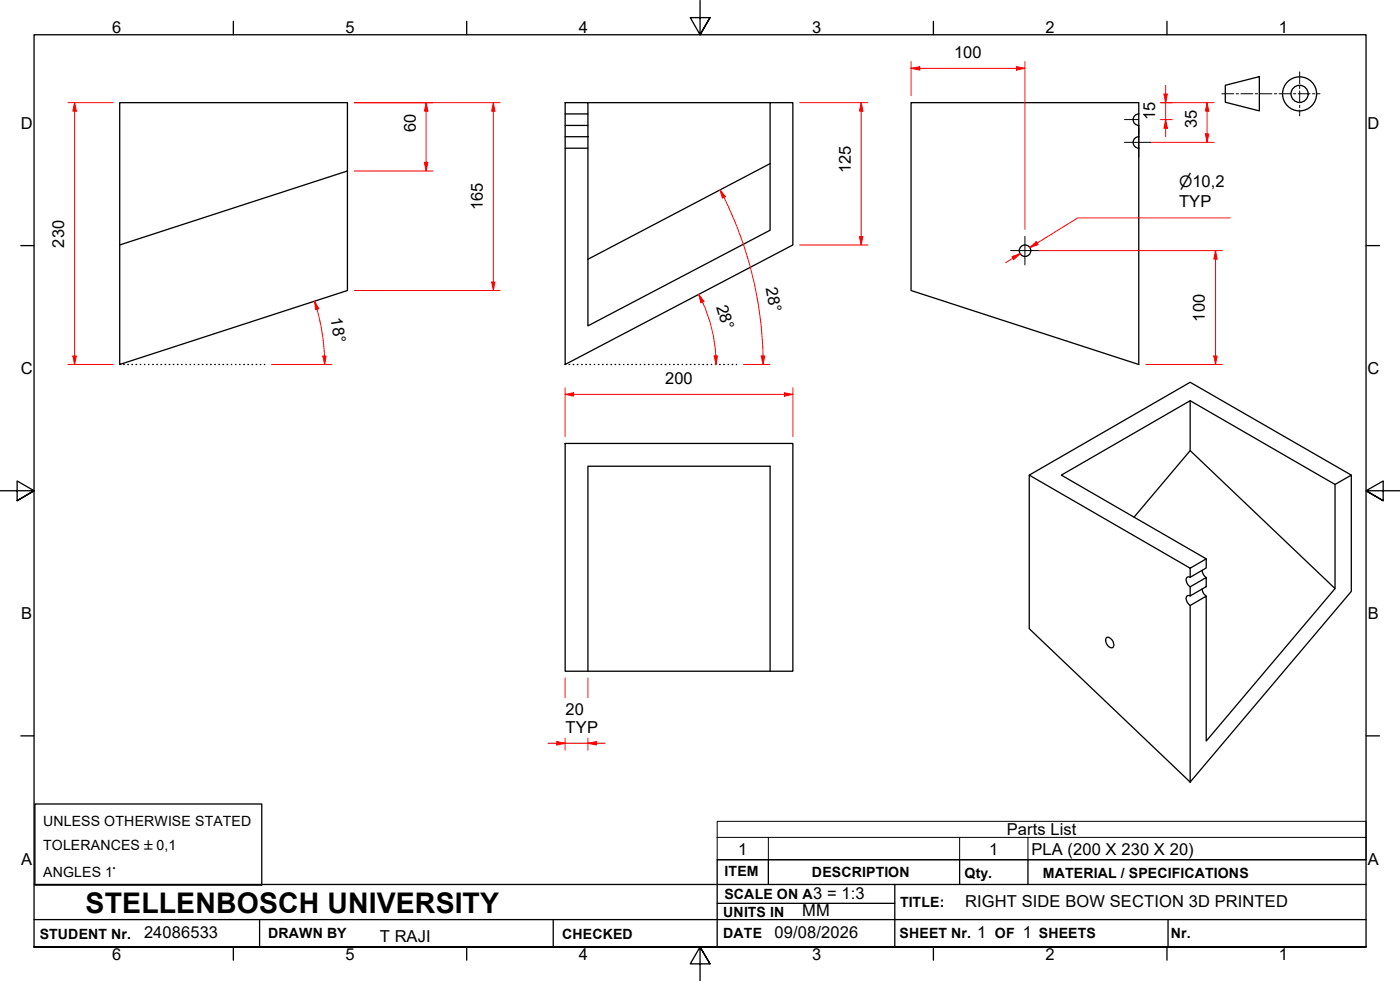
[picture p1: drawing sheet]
<svg xmlns="http://www.w3.org/2000/svg" width="410mm" height="287mm" viewBox="0 0 410 287" stroke-linecap="round" stroke-linejoin="round" font-family="sans-serif">
<!-- layer: Visible Edges(ISO) -->
<g fill="none" stroke="#000" stroke-width=".38">
<path d="M165.5 30h6.6v3.4h-6.6zM165.5 36.7h6.6v3.3h-6.6zM165.5 33.4v3.3M172.1 33.4v3.3M172.1 30h53.4M266.8 30h66.6v76.7l-66.6-21.7zM333.5 33.4a1.68 1.68 0 0 0-1.7 1.6 1.68 1.68 0 0 0 1.7 1.7M101.7 50.1v34.9l-66.6 21.7v-76.7h66.6v20.1l-66.6 21.6M165.5 43.4h6.6v52l53.4-28v-37.4h6.7v41.7l-66.7 35zM165.5 40v3.4M172.1 40v3.4M225.5 47.9l-53.4 28"/>
<path d="M333.5 40a1.68 1.68 0 0 0-1.7 1.7 1.68 1.68 0 0 0 1.7 1.7M348.5 117.3l-37.7 21.8 42.4 24.5M165.5 129.8h66.7v66.7h-66.7zM301.4 139.1l47.1-27.2 47.2 27.2M348.5 131.9l-16.5 19.5M390.9 141.8l-42.4-24.5v14.6l42.4 40.4M348.5 177.2l4.7-2.7v42.4l37.7-44.6v-30.5l4.8-2.7v34l-47.2 55.8zM348.5 166.3l4.7-2.7v2.7l-4.7 2.7zM348.5 171.8l4.7-2.7v2.6l-4.7 2.7zM348.5 174.4a.9 .9 0 0 0-1.2 .3 .9 .9 0 0 0 .2 1.2l1 1.3M348.5 169l-.8-.1a1.96 1.96 0 0 0 .8 2.9M348.5 166.3l-47.1-27.2v44.9l47.1 44.9"/>
<path d="M352 172.4l.4 1.2 .8 .9M352 167l.4 1.2 .8 .9M172.1 196.5v-60h53.4v60M324.1 186.6a2.05 2.05 0 0 1 1.8 2.9 1.85 1.85 0 0 1-2.2-2.1z"/>
<circle cx="300.1" cy="73.4" r="1.68"/>
</g>
<!-- layer: Symbols(ISO) -->
<path d="M210 245.1v-4.7h190v4.7M210 245.1v6.6h190v-6.6M210 245.1h190M225 245.1v6.6M281 245.1v6.6M301 245.1v6.6" fill="none" stroke="#000" stroke-width=".29"/>
<!-- layer: Border_0 -->
<g fill="none" stroke="#000" stroke-width=".38">
<path d="M68.3 6.2v4M136.7 6.2v4M205 .1v10.1l-2.9-5h5.8l-2.9 5 2.9-5M273.3 6.2v4M341.7 6.2v4M6.1 71.9h3.9M400 71.9h3.9M0 143.7h10l-5-2.9v5.8l5-2.9-5 2.9M410 143.7h-10l5-2.9v5.8l-5-2.9 5 2.9M6.1 215.4h3.9M400 215.4h3.9M10 277.2v-267h390v267h-390h390"/>
<path d="M68.3 277.2v3.9M136.7 277.2v3.9M273.3 277.2v3.9M341.7 277.2v3.9M207.9 282.1l-2.9-4.9 2.9 4.9h-5.8l2.9-4.9v10"/>
</g>
<!-- layer: Sketch Geometry(ISO) -->
<g fill="none" stroke="#000" stroke-width=".38">
<path d="M358.8 25l9.9-2.6v10.1l-9.9-2.6zM35.1 106.7h.1M36.2 106.7h.2M37.4 106.7h.2M38.6 106.7h.2M39.8 106.7h.2M41.1 106.7h.1M42.3 106.7h.1M43.5 106.7h.1M44.7 106.7h.2M45.9 106.7h.2M47.1 106.7h.2"/>
<path d="M48.3 106.7h.2M49.5 106.7h.2M50.7 106.7h.2M51.9 106.7h.2M53.1 106.7h.2M54.4 106.7h.1M55.6 106.7h.2M56.8 106.7h.2M58 106.7h.2M59.2 106.7h.2M60.5 106.7h.1M61.7 106.7h.1"/>
<path d="M62.9 106.7h.2M64.1 106.7h.2M65.3 106.7h.2M66.5 106.7h.2M67.8 106.7h.1M69 106.7h.1M70.2 106.7h.1M71.4 106.7h.2M72.6 106.7h.2M73.8 106.7h.2M75 106.7h.2M76.2 106.7h.2"/>
<path d="M77.4 106.7h.1M165.5 106.7h.1M166.6 106.7h.2M167.8 106.7h.2M169 106.7h.2M170.3 106.7h.2M171.5 106.7h.2M172.7 106.7h.2M174 106.7h.1M175.2 106.7h.2M176.4 106.7h.2M177.6 106.7h.2"/>
<path d="M178.9 106.7h.2M180.1 106.7h.2M181.3 106.7h.2M182.6 106.7h.1M183.8 106.7h.2M185 106.7h.2M186.2 106.7h.2M187.5 106.7h.1M188.7 106.7h.1M189.9 106.7h.2M191.1 106.7h.2M192.3 106.7h.2"/>
<path d="M193.5 106.7h.2M194.8 106.7h.1M196 106.7h.2M197.2 106.7h.2M198.4 106.7h.2M199.7 106.7h.1M200.9 106.7h.2M202.1 106.7h.2M203.3 106.7h.2M204.6 106.7h.1M205.8 106.7h.2M207 106.7h.2"/>
<path d="M208.3 106.7h.1M209.5 106.7h.2M210.7 106.7h.2M211.9 106.7h.2M213.2 106.7h.1M214.4 106.7h.2M215.6 106.7h.1M10.2 235.3h66.4v23.8h-66.4zM10 258.9h390M225 251.7v7.2M262 258.9v18.3M281 251.7v7.2"/>
<path d="M301 251.7v7.2M400 251.7h-190v25.5M10 277.2h390M10 269.2h390M76 269.2v8M162 269.2v8M210 264.4h52M342 269.2v8"/>
<circle cx="380.5" cy="27.5" r="5"/>
<circle cx="380.5" cy="27.5" r="2.51"/>
</g>
<g fill="none" stroke="#000" stroke-width=".29">
<path d="M357.8 27.4h3.5M361.9 27.4h.7M363.3 27.4h3.5M367.5 27.4h.7M368.9 27.4h3.5M373.1 27.4h.7M374.5 27.4h3.5M378.7 27.4h.7M380.1 27.4h3.5M380.6 21v3.5M380.6 25.2v.7M380.6 26.6v3.5"/>
<path d="M380.6 30.8v.7M380.6 32.2v1.7M384.3 27.4h.7M385.7 27.4h.8"/>
</g>
<!-- layer: Dimensions(ISO) -->
<path d="M21.8 30v2.5" fill="none" stroke="#f00" stroke-width=".29"/>
<path d="M21.8 30l.6 2.5h-1.1z" fill="#f00"/>
<path d="M21.8 30l.6 2.5h-1.1zM21.8 104.2v2.5" fill="none" stroke="#f00" stroke-width=".29"/>
<path d="M21.3 104.2h1.1l-.6 2.5z" fill="#f00"/>
<path d="M19.9 30h13.2M21.8 32.5v71.7M124.8 30v2.5M19.9 106.7h13.2M21.3 104.2h1.1l-.6 2.5z" fill="none" stroke="#f00" stroke-width=".29"/>
<path d="M124.8 30l.5 2.5h-1z" fill="#f00"/>
<path d="M124.8 30l.5 2.5h-1zM124.8 47.5v2.6" fill="none" stroke="#f00" stroke-width=".29"/>
<path d="M124.3 47.5h1l-.5 2.6z" fill="#f00"/>
<path d="M103.8 30h23M124.8 32.5v15M144.5 30v2.5M103.8 50.1h23M124.3 47.5h1l-.5 2.6z" fill="none" stroke="#f00" stroke-width=".29"/>
<path d="M144.5 30l.4 2.5h-.9z" fill="#f00"/>
<path d="M144.5 30l.4 2.5h-.9zM144.5 82.6v2.4" fill="none" stroke="#f00" stroke-width=".29"/>
<path d="M144 82.6h.9l-.4 2.4z" fill="#f00"/>
<path d="M103.8 30h42.6M144.5 32.5v50.1M92.1 88.2l.7 2.4M103.8 85h42.6M144 82.6h.9l-.4 2.4z" fill="none" stroke="#f00" stroke-width=".29"/>
<path d="M92.1 88.2l1.2 2.2-.9 .3z" fill="#f00"/>
<path d="M92.1 88.2l1.2 2.2-.9 .3zM95 104.2l.1 2.5" fill="none" stroke="#f00" stroke-width=".29"/>
<path d="M94.6 104.2h.9l-.4 2.5z" fill="#f00"/>
<path d="M92.8 90.6l1.5 6.7 .7 6.9M79.5 106.7h17.6M94.6 104.2h.9l-.4 2.5zM163 217.6h2.5" fill="none" stroke="#f00" stroke-width=".29"/>
<path d="M163 217.1l2.5 .5-2.5 .5z" fill="#f00"/>
<path d="M163 217.1l2.5 .5-2.5 .5zM172.1 217.6h2.5" fill="none" stroke="#f00" stroke-width=".29"/>
<path d="M172.1 217.6l2.5-.5v1z" fill="#f00"/>
<path d="M165.5 115.5h2.5M165.5 198.5v5.7M172.1 198.5v5.7M160.5 217.6h2.5M165.5 217.6h6.6M165.5 216v3.6M172.1 217.6l2.5-.5v1zM172.1 216v3.6M174.6 217.6h2.6" fill="none" stroke="#f00" stroke-width=".29"/>
<!-- layer: Center Mark(ISO) -->
<path d="M295.9 73.4h8.4M300.1 69.2v8.3" fill="none" stroke="#000" stroke-width=".29"/>
<!-- layer: Dimensions(ISO) -->
<path d="M165.5 115.5l2.5-.6v1.1z" fill="#f00"/>
<path d="M165.5 115.5l2.5-.6v1.1zM229.7 115.5h2.5" fill="none" stroke="#f00" stroke-width=".29"/>
<path d="M229.7 114.9l2.5 .6-2.5 .5z" fill="#f00"/>
<path d="M303.7 71.1l-2.1 1.4M165.5 113.5v14.3M168 115.5h61.7M229.7 114.9l2.5 .6-2.5 .5zM232.2 113.5v14.3" fill="none" stroke="#f00" stroke-width=".29"/>
<path d="M301.6 72.5l1.8-1.7 .6 .8z" fill="#f00"/>
<path d="M298.7 74.2l-2.2 1.4M301.6 72.5l1.8-1.7 .6 .8z" fill="none" stroke="#f00" stroke-width=".29"/>
<path d="M296.3 75.1l2.4-.9-1.9 1.8z" fill="#f00"/>
<path d="M353.4 30v2.5M296.3 75.1l2.4-.9-1.9 1.8zM296.5 75.6l-2.1 1.3M360.2 63.8h-44.6l-14 8.7" fill="none" stroke="#f00" stroke-width=".29"/>
<path d="M353.4 30l.5 2.5h-1z" fill="#f00"/>
<path d="M353.4 30l.5 2.5h-1zM353.4 39.2v2.5" fill="none" stroke="#f00" stroke-width=".29"/>
<path d="M352.9 39.2h1l-.5 2.5z" fill="#f00"/>
<path d="M339.8 30h15.7M352.9 39.2h1l-.5 2.5zM353.4 32.5v6.7M336.9 41.7h18.6M355.9 104.2v2.5" fill="none" stroke="#f00" stroke-width=".29"/>
<path d="M355.4 104.2h1l-.5 2.5z" fill="#f00"/>
<path d="M355.9 73.4v2.4M355.4 104.2h1l-.5 2.5z" fill="none" stroke="#f00" stroke-width=".29"/>
<path d="M355.9 73.4l.5 2.4h-1z" fill="#f00"/>
<path d="M266.8 20h2.5M304.3 73.4h53.6M355.9 73.4l.5 2.4h-1zM355.9 75.8v28.4M335.5 106.7h22.4" fill="none" stroke="#f00" stroke-width=".29"/>
<path d="M266.8 20l2.5-.5v1z" fill="#f00"/>
<path d="M266.8 20l2.5-.5v1zM297.6 20h2.5" fill="none" stroke="#f00" stroke-width=".29"/>
<path d="M297.6 19.5l2.5 .5-2.5 .5z" fill="#f00"/>
<path d="M266.8 18v10M297.6 19.5l2.5 .5-2.5 .5zM300.1 18v49.1M252.2 30v2.5M269.3 20h28.3" fill="none" stroke="#f00" stroke-width=".29"/>
<path d="M252.2 30l.5 2.5h-1z" fill="#f00"/>
<path d="M252.2 30l.5 2.5h-1zM252.2 69.2v2.5" fill="none" stroke="#f00" stroke-width=".29"/>
<path d="M251.7 69.2h1l-.5 2.5z" fill="#f00"/>
<path d="M234.1 30h20M252.2 32.5v36.7M234.1 71.7h20M251.7 69.2h1l-.5 2.5zM204.6 86.2l1.1 2.2" fill="none" stroke="#f00" stroke-width=".29"/>
<path d="M204.6 86.2l1.5 2-.9 .5z" fill="#f00"/>
<path d="M204.6 86.2l1.5 2-.9 .5zM209.6 104.2l.1 2.5" fill="none" stroke="#f00" stroke-width=".29"/>
<path d="M209.1 104.2h1l-.4 2.5z" fill="#f00"/>
<path d="M210.8 55.6l1.2 2.2M205.7 88.4a44.2 44.2 0 0 1 3.9 15.8M209.1 104.2h1l-.4 2.5z" fill="none" stroke="#f00" stroke-width=".29"/>
<path d="M210.8 55.6l1.6 1.9-.9 .5z" fill="#f00"/>
<path d="M210.8 55.6l1.6 1.9-.9 .5zM223.4 104.2l.1 2.5" fill="none" stroke="#f00" stroke-width=".29"/>
<path d="M222.9 104.2h1l-.4 2.5z" fill="#f00"/>
<path d="M341.3 27.5v2.5M212 57.8a110 110 0 0 1 11.4 46.4M217.7 106.7h7.7M222.9 104.2h1l-.4 2.5z" fill="none" stroke="#f00" stroke-width=".29"/>
<path d="M340.8 27.5h1l-.5 2.5z" fill="#f00"/>
<path d="M340.8 27.5h1l-.5 2.5zM341.3 35v2.5" fill="none" stroke="#f00" stroke-width=".29"/>
<path d="M341.3 35l.5 2.5h-1z" fill="#f00"/>
<path d="M339.8 35h3.5M339.8 30h3.5M341.3 35l.5 2.5h-1zM341.3 25v2.5M341.3 30v5M341.3 37.5v2.5" fill="none" stroke="#f00" stroke-width=".29"/>
<!-- layer: Center Mark(ISO) -->
<path d="M329.2 35h4M333.4 37.5v8.4M333.4 36.8v2.5M329.2 41.7h7.7" fill="none" stroke="#000" stroke-width=".29"/>
<text font-size="8.3" x="25.1" y="267.2">STELLENBOSCH UNIVERSITY</text>
<g font-size="4.8">
<text x="32.8" y="9.7">6</text>
<text x="101.2" y="9.7">5</text>
<text x="169.5" y="9.7">4</text>
<text x="237.8" y="9.7">3</text>
<text x="306.1" y="9.7">2</text>
<text x="374.5" y="9.7">1</text>
<text x="279.4" y="17">100</text>
<text x="338.3" y="35.3" transform="rotate(-90 338.3 35.3)">15</text>
<text x="6.1" y="37.8">D</text>
<text x="121.7" y="38.6" transform="rotate(-90 121.7 38.6)">60</text>
<text x="350.4" y="37.6" transform="rotate(-90 350.4 37.6)">35</text>
<text x="400.4" y="37.8">D</text>
<text x="249.1" y="50.8" transform="rotate(-90 249.1 50.8)">125</text>
<text x="141.4" y="61.6" transform="rotate(-90 141.4 61.6)">165</text>
<text x="345.2" y="60.7">TYP</text>
<text x="18.8" y="72.5" transform="rotate(-90 18.8 72.5)">230</text>
<text x="209.7" y="89.7" transform="rotate(74 209.7 89.7)">28°</text>
<text x="224.3" y="84.3" transform="rotate(81 224.3 84.3)">28°</text>
<text x="96.8" y="93.2" transform="rotate(81 96.8 93.2)">18°</text>
<text x="352.8" y="94.1" transform="rotate(-90 352.8 94.1)">100</text>
<text x="6.1" y="109.6">C</text>
<text x="194.8" y="112.4">200</text>
<text x="400.4" y="109.6">C</text>
<text x="6.2" y="181.3">B</text>
<text x="400.5" y="181.3">B</text>
<text x="165.6" y="209.2">20</text>
<text x="165.6" y="214.6">TYP</text>
<text x="294.8" y="244.5">Parts List</text>
<text x="216.2" y="250.1">1</text>
<text x="289.6" y="250.1">1</text>
<text x="302" y="250.2">PLA (200 X 230 X 20)</text>
<text x="6.2" y="253.1">A</text>
<text x="400.5" y="253.1">A</text>
<text x="238.1" y="263.2">3 = 1:3</text>
<text x="234.9" y="268.2">MM</text>
<text x="282.6" y="265.6">RIGHT SIDE BOW SECTION 3D PRINTED</text>
<text x="42.2" y="274.5">24086533</text>
<text x="111.2" y="275.7">T RAJI</text>
<text x="226.8" y="274.5">09/08/2026</text>
<text x="286.1" y="274.5">1</text>
<text x="299.5" y="274.7">1</text>
<text x="32.8" y="281.1">6</text>
<text x="101.2" y="281.1">5</text>
<text x="169.5" y="281.1">4</text>
<text x="237.8" y="281.1">3</text>
<text x="306.1" y="281.1">2</text>
<text x="374.5" y="281.1">1</text>
</g>
<text font-size="4.6" x="345.2" y="54.6">⌀10,2</text>
<g font-size="4.1">
<text x="12.6" y="241.7">UNLESS OTHERWISE STATED</text>
<text x="12.6" y="248.7">TOLERANCES ±0,1</text>
<text x="12.6" y="256.8">ANGLES 1°</text>
<text x="212.2" y="256.5">ITEM</text>
<text x="237.7" y="256.7">DESCRIPTION</text>
<text x="282.4" y="256.9">Qty.</text>
<text x="305.4" y="256.9">MATERIAL / SPECIFICATIONS</text>
<text x="212.1" y="263">SCALE ON A</text>
<text x="211.8" y="268.4">UNITS IN</text>
<text x="263.5" y="265.6">TITLE:</text>
<text x="11.6" y="274.8">STUDENT Nr.</text>
<text x="78.5" y="274.6">DRAWN BY</text>
<text x="164.6" y="274.8">CHECKED</text>
<text x="211.8" y="274.6">DATE</text>
<text x="263.4" y="274.6">SHEET Nr.</text>
<text x="291.3" y="274.6">OF</text>
<text x="304.2" y="274.6">SHEETS</text>
<text x="342.8" y="274.5">Nr.</text>
</g>
</svg>
